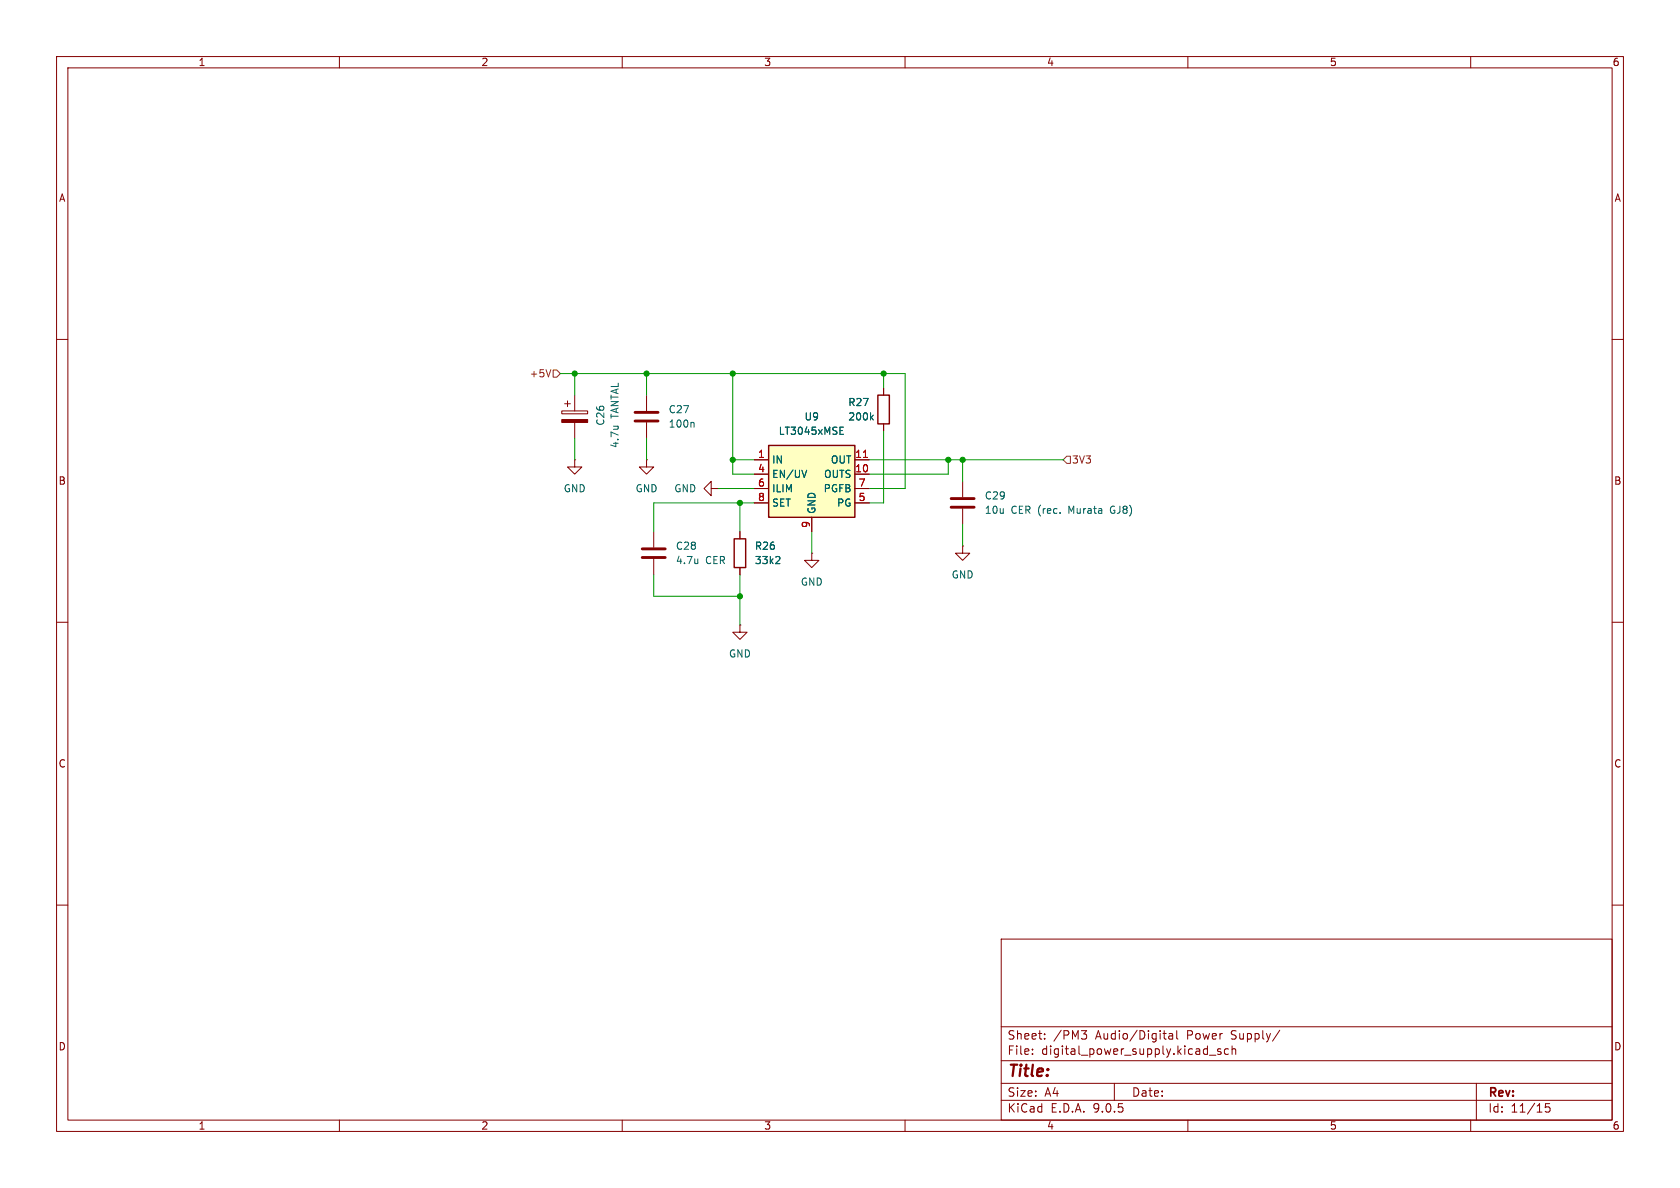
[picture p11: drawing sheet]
<svg xmlns="http://www.w3.org/2000/svg" width="297mm" height="210mm" viewBox="0 0 297 210" stroke-linecap="round" stroke-linejoin="round" font-family="sans-serif">
<g fill="none" stroke="#840000" stroke-width=".18">
<path d="M10 10h277v190h-277zM12 12h273v186h-273zM60 10v2M110 10v2M160 10v2M210 10v2M260 10v2M10 60h2M156.2 68.6v1.3M156.2 74.9v1.3M285 60h2M130.8 94v1.3"/>
<path d="M143.5 97.8v1.3h1.3l-1.3 1.2-1.3-1.2h1.3M143.5 97.8h.1M170.2 96.5v1.3h1.2l-1.2 1.3-1.3-1.3h1.3M170.2 96.5h.1M10 110h2M130.8 100.3v1.3M285 110h2M10 160h2M177 166h108v32h-108zM285 160h2M60 198v2M110 198v2"/>
<path d="M160 198v2M177 194.5h108M177 191.5h108M177 187.5h108M177 181.5h108M182.5 186.3v.1M182.5 185.5v.1M184.7 183.6v.1M184.7 182.8v.1M191.2 182.2h.9l-.5 .6 .4 .1 .1 .5-.3 .3h-.4M197 191.5v3M205.6 182.7h.6"/>
<path d="M206 183.7h.2M206.7 182.8h.5l.1 .9M207.3 183.1h-.5a.29 .29 0 0 0-.2 .3 .29 .29 0 0 0 .2 .3l.5-.1M208 182.2v1.3l.2 .2M210 198v2M213.8 186.5h1.2M215.8 185.5l-.3-.1-.3 .2 .1 .2 .5 .2v.3h-.6M217.2 185.5l-.5-.1-.2 .3v.4l.1 .2h.6M217.8 185.5l.2-.1 .4 .1 .1 .9M217.8 184.9v1.5M226.2 182.1l-1.2 2M260 198v2"/>
<path d="M261 191.5v6.5M274 195.1h-.8v.7l.2-.1h.5l.1 .3v.5l-.3 .1-.5-.1"/>
</g>
<path d="M155.2 69.9h2v5h-2zM129.8 95.3h2v5h-2z" fill="none" stroke="#840000" stroke-width=".25"/>
<path d="M154 73.8l.4 .4M154.4 73.4l-.5 .5M137.6 98.4l.3 .2-.1 .3-.7 .7h.8" fill="none" stroke="#006464" stroke-width=".18"/>
<path d="M135.9 78.7h15.2v12.7h-15.2z" fill="#ffffc2"/>
<path d="M135.9 78.7h15.2v12.7h-15.2z" fill="none" stroke="#840000" stroke-width=".25"/>
<g fill="none" stroke="#840000" stroke-width=".18">
<path d="M99.3 72.6h4.6v.6h-4.6zM99.8 71.4h1M100.3 70.9v1M101.6 69.9v2.7M101.6 74.7v2.8M114.3 69.9v2.7M114.3 74.7v2.8M156.2 68.6v1.3M156.2 74.9v1.3M101.6 81.3v1.3h1.3l-1.3 1.2-1.3-1.2h1.3M101.6 81.3h.1M114.3 81.3v1.3h1.3l-1.3 1.2-1.3-1.2h1.3"/>
<path d="M114.3 81.3h.1M115.6 94v2.8M115.6 98.8v2.8M125.7 86.4v-1.3l-1.2 1.3 1.2 1.2v-1.2h1.3M127 86.4h.1M130.8 94v1.3M133.3 81.3h2.6M133.3 83.8h2.6M133.3 86.4h2.6M133.3 88.9h2.6M143.5 91.4v2.6M151.1 81.3h2.6"/>
<path d="M151.1 83.8h2.6M151.1 86.4h2.6M151.1 88.9h2.6M170.2 85.1v2.8M170.2 89.9v2.8M130.8 110.5v1.3h1.3l-1.3 1.2-1.3-1.2h1.3M130.8 110.5h.1M130.8 100.3v1.3"/>
</g>
<path d="M108.4 75.3h.9M109.2 75.3v.1M122.5 74.7l.2 .1v.7M148.5 76.1h.4M148.5 76.8h.6M148.5 75.5h.6M154 73.8l.4 .4M154.4 73.4l-.5 .5M123.4 98.8v.8M123.4 99.5l-.1 .1M137.6 98.4l.3 .2-.1 .3-.7 .7h.8M142.6 83.1l-.4 1.3" fill="none" stroke="#006464" stroke-width=".18"/>
<path d="M152.6 80.9h.8" fill="none" stroke="#a90000" stroke-width=".18"/>
<path d="M112.3 72.9h4M112.3 74.4h4M113.5 97h4.1M113.5 98.6h4.1M168.1 88.1h4.1M168.1 89.7h4.1" fill="none" stroke="#840000" stroke-width=".51"/>
<path d="M99.3 74.2h4.6v.5h-4.6z" fill="#840000" stroke="#840000" stroke-width=".18"/>
<path d="M97.4 65.3l-.4 1.3M97.8 65.4h.6l.7 .6-.7 .7h-.6zM188.6 80.6h.6v1.3h-.6l-.6-.6z" fill="none" stroke="#725600" stroke-width=".18"/>
<g fill="none" stroke="#009600" stroke-width=".18">
<path d="M99.1 66h60.9v20.4h-6.3M101.6 66v3.9M101.6 77.5v3.8M114.3 66v3.9M114.3 77.5v3.8M129.5 66v17.8h3.8M156.2 66v2.6M156.2 76.2v12.7h-2.5M127 86.4h6.3M129.5 81.3h3.8M130.8 88.9v5.1M133.3 88.9h-17.7v5.1"/>
<path d="M143.5 94v3.8M153.7 81.3h34.3M167.6 81.3v2.5h-13.9M170.2 81.3v3.8M170.2 92.7v3.8M115.6 101.6v3.8h15.2M130.8 101.6v8.9"/>
</g>
<g fill="#009600" stroke="#009600" stroke-width=".18">
<circle cx="170.2" cy="81.3" r=".46"/>
<circle cx="129.5" cy="81.3" r=".46"/>
<circle cx="156.2" cy="66" r=".46"/>
<circle cx="167.6" cy="81.3" r=".46"/>
<circle cx="130.8" cy="105.4" r=".46"/>
<circle cx="114.3" cy="66" r=".46"/>
<circle cx="129.5" cy="66" r=".46"/>
<circle cx="130.8" cy="88.9" r=".46"/>
<circle cx="101.6" cy="66" r=".46"/>
</g>
<text font-size="2.8" fill="#840000" x="178" y="190.9">Title:</text>
<g font-size="2.1" fill="#840000">
<text x="178" y="184">Sheet:</text>
<text x="186.2" y="184">/PM3</text>
<text x="193.7" y="184">Audio/Digital</text>
<text x="210" y="184">Power</text>
<text x="217.9" y="184">Supply/</text>
<text x="178" y="186.7">File:</text>
<text x="184.1" y="186.7">digital_power_supply.kicad_sch</text>
<text x="178" y="196.9">KiCad</text>
<text x="178" y="194.1">Size:</text>
<text x="184.7" y="194.1">A4</text>
<text x="185.7" y="196.9">E.D.A.</text>
<text x="193.3" y="196.9">9.0.5</text>
<text x="200" y="194.1">Date:</text>
<text x="263" y="194.3">Rev:</text>
<text x="263" y="196.9">Id:</text>
<text x="267.1" y="196.9">11/15</text>
</g>
<g font-size="1.8" fill="#840000">
<text x="35" y="11.9">1</text>
<text x="85" y="11.9">2</text>
<text x="135" y="11.9">3</text>
<text x="185" y="11.9">4</text>
<text x="235" y="11.9">5</text>
<text x="285" y="11.9">6</text>
<text x="10.3" y="35.9">A</text>
<text x="285.3" y="35.9">A</text>
<text x="10.3" y="85.9">B</text>
<text x="285.3" y="85.9">B</text>
<text x="10.3" y="135.9">C</text>
<text x="285.3" y="135.9">C</text>
<text x="10.3" y="185.9">D</text>
<text x="285.3" y="185.9">D</text>
<text x="35" y="199.9">1</text>
<text x="85" y="199.9">2</text>
<text x="135" y="199.9">3</text>
<text x="185" y="199.9">4</text>
<text x="235" y="199.9">5</text>
<text x="285" y="199.9">6</text>
</g>
<g font-size="1.8" fill="#725600">
<text x="93.5" y="66.9">+5V</text>
<text x="189.4" y="82.1">3V3</text>
</g>
<g font-size="1.8" fill="#006464">
<text x="149.9" y="72">R27</text>
<text x="107" y="75.4" transform="rotate(-90 107 75.4)">C26</text>
<text x="109.6" y="74" transform="rotate(-90 109.6 74)">TANTAL</text>
<text x="118.1" y="75.8">100n</text>
<text x="118.1" y="73.3">C27</text>
<text x="137.6" y="77.1">LT3045xMSE</text>
<text x="142.1" y="74.5">U9</text>
<text x="149.9" y="74.5">200k</text>
<text x="109.6" y="79.3" transform="rotate(-90 109.6 79.3)">4.7u</text>
<text x="136.4" y="82.1">IN</text>
<text x="146.8" y="82.1">OUT</text>
<text x="99.6" y="87.2">GND</text>
<text x="112.3" y="87.2">GND</text>
<text x="119.1" y="87.2">GND</text>
<text x="136.4" y="84.7">EN/UV</text>
<text x="136.4" y="87.2">ILIM</text>
<text x="136.4" y="89.8">SET</text>
<text x="145.5" y="87.2">PGFB</text>
<text x="145.6" y="84.7">OUTS</text>
<text x="147.9" y="89.8">PG</text>
<text x="174" y="88.5">C29</text>
<text x="144.4" y="90.9" transform="rotate(-90 144.4 90.9)">GND</text>
<text x="174" y="91">10u</text>
<text x="178.7" y="91">CER (rec.</text>
<text x="189.2" y="91">Murata</text>
<text x="196.8" y="91">GJ8)</text>
<text x="119.4" y="97.4">C28</text>
<text x="119.4" y="99.9">4.7u</text>
<text x="124.7" y="99.9">CER</text>
<text x="133.4" y="97.4">R26</text>
<text x="133.4" y="99.9">33k2</text>
<text x="141.5" y="103.7">GND</text>
<text x="168.1" y="102.5">GND</text>
<text x="128.8" y="116.4">GND</text>
</g>
<g font-size="1.8" fill="#a90000">
<text x="133.9" y="81">1</text>
<text x="133.9" y="83.6">4</text>
<text x="151.1" y="81">11</text>
<text x="151.1" y="83.6">10</text>
<text x="133.9" y="86.1">6</text>
<text x="133.9" y="88.6">8</text>
<text x="151.7" y="86.1">7</text>
<text x="151.7" y="88.6">5</text>
<text x="143.3" y="93.4" transform="rotate(-90 143.3 93.4)">9</text>
</g>
</svg>
